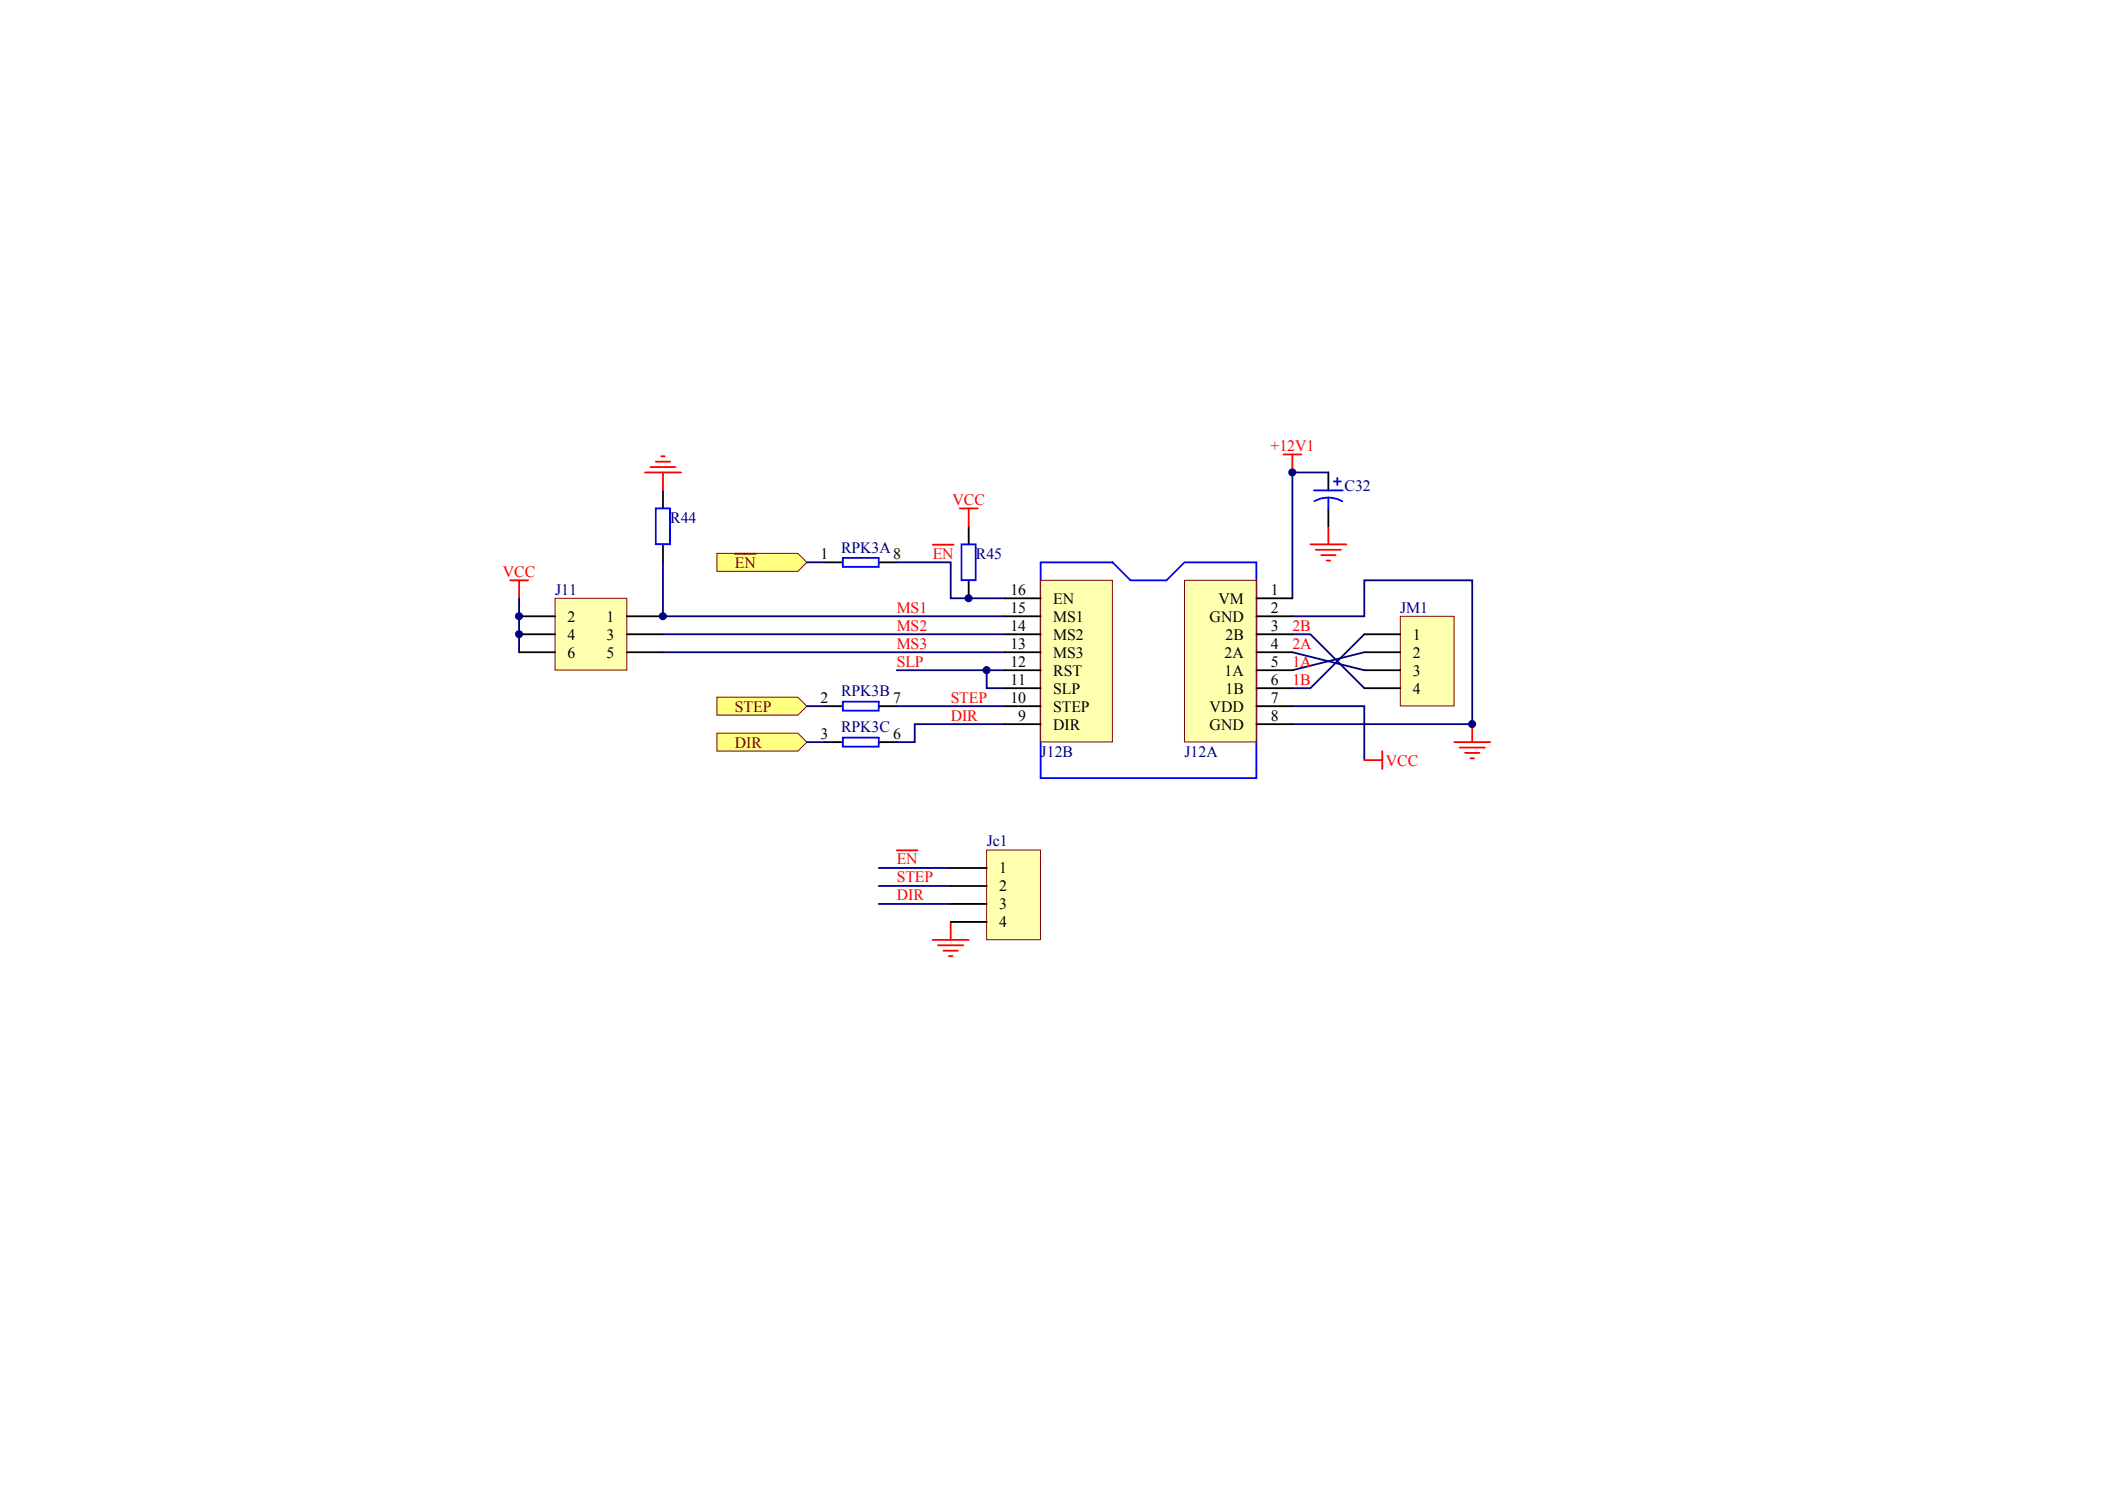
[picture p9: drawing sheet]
<svg xmlns="http://www.w3.org/2000/svg" width="297mm" height="210mm" viewBox="0 0 297 210" stroke-linecap="round" stroke-linejoin="round" font-family="sans-serif">
<path d="M93.6 69.2v2.5M93.6 76.8v2.5" fill="none" stroke="#000" stroke-width=".25"/>
<path d="M92.5 71.7h2v5.1h-2z" fill="none" stroke="#00f" stroke-width=".25"/>
<path d="M197.6 86.9h7.6v12.7h-7.6z" fill="#ffffb0" stroke="#800000" stroke-width=".14"/>
<path d="M192.5 89.5h5.1M192.5 92h5.1M192.5 94.5h5.1M192.5 97.1h5.1" fill="none" stroke="#000" stroke-width=".25"/>
<path d="M101.2 78.1h11.4l1.3 1.2-1.3 1.3h-11.4z" fill-rule="evenodd" fill="#ffff80" stroke="#800000" stroke-width=".14"/>
<path d="M103.7 78.1h2.9" fill="none" stroke="#800000" stroke-width=".25"/>
<g fill="#ffff80" stroke="#800000" stroke-width=".14">
<path d="M101.2 103.4h11.4l1.3 1.3-1.3 1.3h-11.4z" fill-rule="evenodd"/>
<path d="M101.2 98.3h11.4l1.3 1.3-1.3 1.3h-11.4z" fill-rule="evenodd"/>
</g>
<g fill="none" stroke="#000080" stroke-width=".25">
<path d="M93.6 79.3v7.6h48.2M187.4 66.6h-5v17.8M73.3 84.4v7.6M93.6 89.5h48.2M93.6 92h48.2M126.5 94.5h12.7M141.8 94.5h-2.6v2.6h2.6M182.4 89.5h2.5l7.6 7.6M182.4 86.9h10.1v-5h15.2v20.3h-25.3M182.4 99.6h10.1v7.6M182.4 92l10.1 2.5M192.5 92l-10.1 2.5"/>
<path d="M124 122.4h10.2M124 125h10.2M124 127.5h10.2"/>
</g>
<g fill="none" stroke="#f00" stroke-width=".25">
<path d="M91 66.6h5.1M91.8 65.9h3.5M92.5 65.1h2.1M93.3 64.4h.5M93.6 66.6v2.6M131.6 76.8h3M135.4 71.7h2.6M136.7 71.7v2.6M181.1 64.1h2.5M182.4 64.1v2.5M184.9 76.8h5.1M185.7 77.6h3.5"/>
<path d="M186.4 78.3h2.1M187.2 79.1h.5M187.4 74.3v2.5M72 81.9h2.5M73.3 81.9v2.5M126.5 120h3M192.5 107.2h2.6M195.1 106v2.5M205.2 104.7h5.1M206 105.5h3.5M206.7 106.2h2.1M207.5 107h.5"/>
<path d="M207.7 102.2v2.5M131.6 132.6h5.1M132.4 133.3h3.5M133.1 134.1h2.1M133.9 134.9h.5M134.2 130.1v2.5"/>
</g>
<path d="M136.7 74.3v2.5M187.4 66.6v2.6M187.4 71.7v2.6M136.7 81.9v2.5" fill="none" stroke="#000" stroke-width=".25"/>
<path d="M135.7 76.8h2v5h-2zM146.8 79.3h10.2l2.5 2.6h5.1l2.5-2.6h10.2v30.5h-30.5zM185.4 69.2h4.1M187.4 70.2l.9 .1 1.1 .4M187.4 70.2l-1.2 .2-.7 .3M187.4 70.2v1.5M188.2 67.9h1M188.7 67.4v1" fill="none" stroke="#00f" stroke-width=".25"/>
<path d="M78.3 84.4h10.2v10.1h-10.2z" fill="#ffffb0" stroke="#800000" stroke-width=".14"/>
<path d="M73.3 86.9h5M73.3 89.5h5M73.3 92h5M88.5 86.9h5.1M88.5 89.5h5.1M88.5 92h5.1" fill="none" stroke="#000" stroke-width=".25"/>
<path d="M139.2 119.9h7.6v12.7h-7.6z" fill="#ffffb0" stroke="#800000" stroke-width=".14"/>
<path d="M116.4 79.3h2.5M124 79.3h2.5M116.4 99.6h2.5M124 99.6h2.5M116.4 104.7h2.5M124 104.7h2.5M134.2 122.4h5M134.2 125h5M134.2 127.5h5M134.2 130.1h5" fill="none" stroke="#000" stroke-width=".25"/>
<path d="M118.9 78.7h5.1v1.3h-5.1zM118.9 99h5.1v1.3h-5.1zM118.9 104.1h5.1v1.2h-5.1z" fill="none" stroke="#00f" stroke-width=".25"/>
<path d="M113.9 79.3h2.5M126.5 79.3h7.7v5.1h7.6M113.9 99.6h2.5M126.5 99.6h15.3M192.5 89.5l-7.6 7.6h-2.5M113.9 104.7h2.5M141.8 102.2h-12.7v2.5h-2.6" fill="none" stroke="#000080" stroke-width=".25"/>
<path d="M167.1 81.9h10.2v22.8h-10.2z" fill="#ffffb0" stroke="#800000" stroke-width=".14"/>
<path d="M177.3 84.4h5.1M177.3 86.9h5.1M177.3 89.5h5.1M177.3 92h5.1M177.3 94.5h5.1M177.3 97.1h5.1M177.3 99.6h5.1M177.3 102.2h5.1" fill="none" stroke="#000" stroke-width=".25"/>
<path d="M146.8 81.9h10.2v22.8h-10.2z" fill="#ffffb0" stroke="#800000" stroke-width=".14"/>
<path d="M141.8 99.6h5M141.8 97.1h5M141.8 94.5h5M141.8 92h5M141.8 89.5h5M141.8 86.9h5M141.8 84.4h5M141.8 102.2h5" fill="none" stroke="#000" stroke-width=".25"/>
<g fill="#000080" stroke="#000080" stroke-width=".14">
<circle cx="73.2" cy="89.5" r=".49"/>
<circle cx="73.2" cy="86.9" r=".49"/>
<circle cx="93.5" cy="86.9" r=".49"/>
<circle cx="136.7" cy="84.4" r=".49"/>
<circle cx="139.2" cy="94.5" r=".49"/>
<circle cx="182.4" cy="66.6" r=".49"/>
<circle cx="207.7" cy="102.1" r=".49"/>
</g>
<g font-size="2.2" fill="#f00">
<text x="179.3" y="63.6">+12V1</text>
<text x="134.4" y="71.2">VCC</text>
<text x="71" y="81.4">VCC</text>
<text x="131.6" y="78.8">EN</text>
<text x="126.5" y="86.4">MS1</text>
<text x="126.5" y="89">MS2</text>
<text x="182.4" y="89">2B</text>
<text x="126.5" y="94">SLP</text>
<text x="126.5" y="91.5">MS3</text>
<text x="182.4" y="94">1A</text>
<text x="182.4" y="91.5">2A</text>
<text x="134.2" y="101.7">DIR</text>
<text x="134.2" y="99.1">STEP</text>
<text x="182.4" y="96.6">1B</text>
<text x="195.6" y="108">VCC</text>
<text x="126.5" y="121.9">EN</text>
<text x="126.5" y="124.5">STEP</text>
<text x="126.5" y="127">DIR</text>
</g>
<g font-size="2.2" fill="#000080">
<text x="189.7" y="69.2">C32</text>
<text x="94.6" y="73.8">R44</text>
<text x="118.7" y="77.9">RPK3A</text>
<text x="78.3" y="83.9">J11</text>
<text x="137.7" y="78.8">R45</text>
<text x="197.6" y="86.4">JM1</text>
<text x="118.7" y="98.2">RPK3B</text>
<text x="118.7" y="103.3">RPK3C</text>
<text x="146.8" y="106.7">J12B</text>
<text x="167.1" y="106.7">J12A</text>
<text x="139.2" y="119.4">Jc1</text>
</g>
<g font-size="2.2" fill="#800000">
<text x="103.7" y="80.1">EN</text>
<text x="103.7" y="100.4">STEP</text>
<text x="103.7" y="105.5">DIR</text>
</g>
<g font-size="2.2">
<text x="115.8" y="78.8">1</text>
<text x="126" y="78.8">8</text>
<text x="142.6" y="83.9">16</text>
<text x="179.3" y="83.9">1</text>
<text x="80.1" y="87.7">2</text>
<text x="85.6" y="87.7">1</text>
<text x="142.6" y="89">14</text>
<text x="142.6" y="86.4">15</text>
<text x="148.6" y="87.7">MS1</text>
<text x="148.6" y="85.2">EN</text>
<text x="170.7" y="87.7">GND</text>
<text x="171.9" y="85.2">VM</text>
<text x="179.3" y="86.4">2</text>
<text x="179.3" y="89">3</text>
<text x="80.1" y="90.2">4</text>
<text x="80.1" y="92.8">6</text>
<text x="85.6" y="90.2">3</text>
<text x="85.6" y="92.8">5</text>
<text x="142.6" y="94">12</text>
<text x="142.6" y="91.5">13</text>
<text x="148.6" y="95.3">RST</text>
<text x="148.6" y="92.8">MS3</text>
<text x="148.6" y="90.2">MS2</text>
<text x="172.8" y="92.8">2A</text>
<text x="172.8" y="95.3">1A</text>
<text x="172.9" y="90.2">2B</text>
<text x="179.3" y="91.5">4</text>
<text x="179.3" y="94">5</text>
<text x="199.4" y="90.2">1</text>
<text x="199.4" y="92.8">2</text>
<text x="199.4" y="95.3">3</text>
<text x="115.8" y="99.1">2</text>
<text x="126" y="99.1">7</text>
<text x="142.6" y="99.1">10</text>
<text x="142.6" y="96.6">11</text>
<text x="143.7" y="101.7">9</text>
<text x="148.6" y="100.4">STEP</text>
<text x="148.6" y="97.9">SLP</text>
<text x="170.7" y="100.4">VDD</text>
<text x="172.9" y="97.9">1B</text>
<text x="179.3" y="96.6">6</text>
<text x="179.3" y="99.1">7</text>
<text x="179.3" y="101.7">8</text>
<text x="199.4" y="97.9">4</text>
<text x="115.8" y="104.2">3</text>
<text x="126" y="104.2">6</text>
<text x="148.6" y="102.9">DIR</text>
<text x="170.7" y="102.9">GND</text>
<text x="141" y="123.2">1</text>
<text x="141" y="125.7">2</text>
<text x="141" y="128.3">3</text>
<text x="141" y="130.8">4</text>
</g>
</svg>
